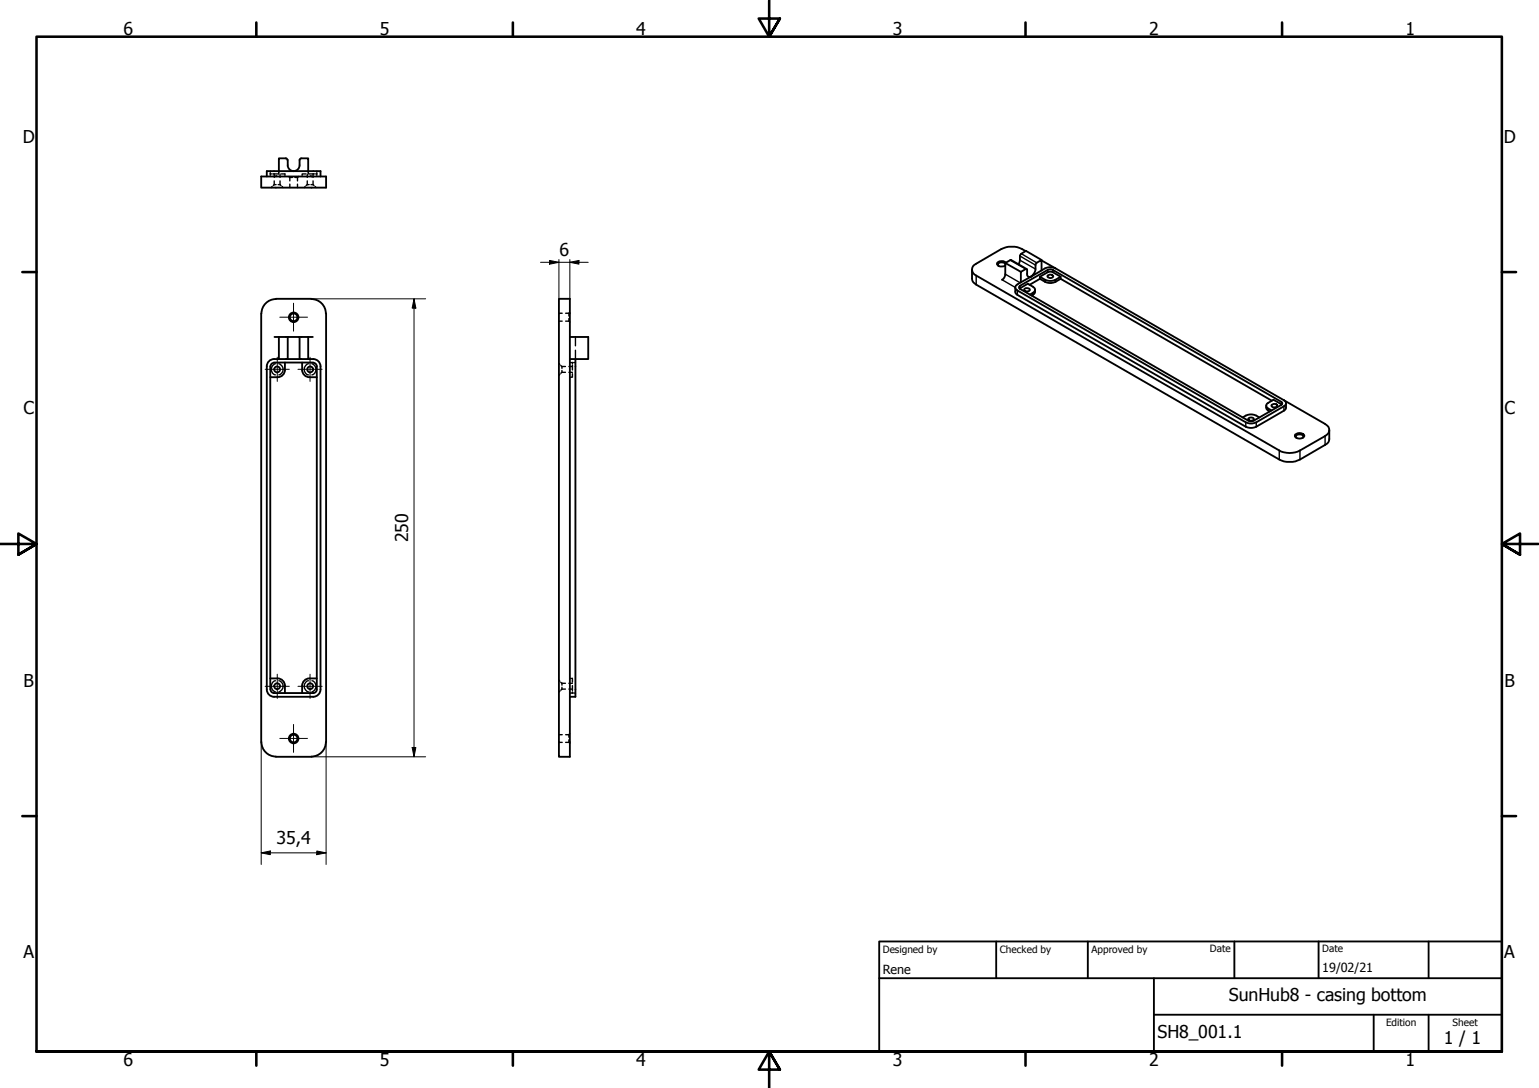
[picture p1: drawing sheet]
<svg xmlns="http://www.w3.org/2000/svg" width="420mm" height="297mm" viewBox="0 0 420 297" stroke-linecap="round" stroke-linejoin="round" font-family="sans-serif">
<!-- layer: Hidden (ISO) -->
<g fill="none" stroke="#000" stroke-width=".38">
<path d="M73.8 47.5h.4M73.8 46.7v.3M73.8 47.2v.5M73.8 48v.2M74.3 50.9l-.3 .3M74.5 47.5h1.3M74.9 50.4h.5M74.9 50.4l-.3 .3M74.9 47.5v.9M74.9 49.4v1M75.5 48l-.6 .2M75.9 50.4h.6"/>
<path d="M76.1 46.7l-.1 .8M76.5 50.4l.2 .3M76.5 47.5v.9M76.5 49.4v1M76.8 47.5h1v.2M77 50.9l.3 .3M77.8 48v.2M78.9 48.2v.1M79.1 48.4h.1M79.1 48.4h.7M79.1 48.4v1M79.1 50.3v.9"/>
<path d="M80.5 48.4h.7M81.2 48.4v1M81.2 50.3v.9M81.3 48.4h-.1M81.5 48.2l-.1 .1M82.5 48v.2M83.3 50.9l-.2 .3M83.5 47.5h-1v.2M83.9 50.4h.5M83.9 50.4l-.3 .3M83.9 47.5v.9M83.9 49.4v1"/>
<path d="M84.1 46.7l.2 .8M84.5 47.5h1.4M84.8 48l.6 .2M84.9 50.4h.6M85.5 50.4l.2 .3M85.5 47.5v.9M85.5 49.4v1M86 50.9l.3 .3M86.2 47.5h.3M86.5 46.7v.3M86.5 47.2v.5M86.5 48v.2"/>
<path d="M75.2 99.3a1.59 1.59 0 0 0-1.2 1.5 1.59 1.59 0 0 0 1.2 1.5M76.1 99.3a1.59 1.59 0 0 1 1.2 1.5 1.59 1.59 0 0 1-1.2 1.5M84.2 99.3a1.59 1.59 0 0 0-1.1 1.5 1.59 1.59 0 0 0 1.1 1.5M85.2 99.3a1.59 1.59 0 0 1 1.1 1.5 1.59 1.59 0 0 1-1.1 1.5M152.6 99.2l.2 .3M152.6 85.5h.9M152.6 87.7h.9M153.1 99.8l.3 .3M154.4 85.5h.9M154.4 87.7h.9M155.3 85.5v.8M155.3 87v.7"/>
<path d="M155.3 87.7h.1M155.4 85.5h-.1M155.5 87.8l.1 .1M155.6 85.3l-.1 .1M155.6 99h.2M156 99h.5M156.3 99v.4M156.3 99.7v1.3M156.8 99h.3M157.1 92v2.4M157.1 95.6v2.4M152.8 102.2l-.2 .3"/>
<path d="M153.4 100.1v.5M153.4 101.1v.5M153.4 101.6l-.3 .3M153.4 101.6h1M153.4 100.1h1M155.3 101.6h1M155.3 100.1h1M155.6 103h.2M156.3 102v1h-.3M75.2 185.9a1.59 1.59 0 0 0-1.2 1.5 1.59 1.59 0 0 0 1.2 1.5M76.1 185.9a1.59 1.59 0 0 1 1.2 1.5 1.59 1.59 0 0 1-1.2 1.5M84.2 185.9a1.59 1.59 0 0 0-1.1 1.5 1.59 1.59 0 0 0 1.1 1.5"/>
<path d="M85.2 185.9a1.59 1.59 0 0 1 1.1 1.5 1.59 1.59 0 0 1-1.1 1.5M152.6 185.7l.2 .3M152.8 188.7l-.2 .3M153.1 186.3l.3 .2M153.4 186.5v.6M153.4 187.6v.5M153.4 188.1l-.3 .4M153.4 188.1h1M153.4 186.5h1M155.3 188.1h1M155.3 186.5h1M155.6 185.2h.2"/>
<path d="M155.6 189.2h.2M156 185.2h.3v1M156 189.2h.5M156.3 187.2v1.3M156.3 188.9v.3M156.8 189.2h.3M152.6 200.6h.9M152.6 202.7h.9M154.4 200.6h.9M154.4 202.7h.9M155.3 200.6v.7M155.3 202v.7"/>
<path d="M155.3 202.7h.1M155.4 200.5l-.1 .1M155.5 202.8l.1 .1M155.6 200.3l-.1 .1"/>
</g>
<!-- layer: Visible (ISO) -->
<g fill="none" stroke="#000" stroke-width=".51">
<path d="M71.3 48.2h17.7v3h-17.7zM72.8 48.2v-1.5h14.7v1.5M78.5 43.7l-.5-.5h-1.9v3.5M78.5 45.1a1.62 1.62 0 0 0 1.7 1.6 1.62 1.62 0 0 0 1.6-1.6M78.5 43.7v1.4M82.3 43.2l-.5 .5v1.4M82.3 43.2h1.8v3.5M265.4 73.6v2.5a1.82 1.82 0 0 0 1.1 1.6l82.7 47.8a6.6 6.6 0 0 0 5.7 0l6.9-4a1.67 1.67 0 0 0 1.1-1.6v-2.5M274.4 72.1a1.25 1.25 0 0 0-1.9 0l.2 .5M274.4 71.8l4.3 2.4M274.4 72.4l-.1 .2M274.6 71.7a1.62 1.62 0 0 0-2.4 .4 1.62 1.62 0 0 0 2.2 .4"/>
<path d="M277.2 78.5v1.5l.5 .5 62.4 36a3.3 3.3 0 0 0 2.9 0l7.5-4.4 .5-.5 .1-1.5M278.3 78.2l7.7-4.5 .8-.2 .7 .2 62.3 36a.46 .46 0 0 1 .3 .4 .46 .46 0 0 1-.3 .4l-7.5 4.4-.7 .1-.8-.1-62.4-36zM278.3 78.8l2.3-1.3 1.4 .8 .6 .6-.2 .7-1.2 .8M278.7 77.1l-1 .5-.5 .7v.4l.5 .6 62.4 36a3.3 3.3 0 0 0 2.9 0l7.5-4.4 .6-.6v-.4l-.6-.6M279.7 78.9l.3-.2a.75 .75 0 0 1 1.1 .6l-.9 .3-.6-.4zM280 68.6a6.4 6.4 0 0 0-6.6-.6l-6.9 4a1.72 1.72 0 0 0-1.1 1.6 1.72 1.72 0 0 0 1.1 1.6l82.7 47.8a6.1 6.1 0 0 0 5.7 0l6.9-4a1.76 1.76 0 0 0 1.1-1.6 1.76 1.76 0 0 0-1.1-1.7l-11.3-6.4M280.3 73.5l-4.4-2.5-1.5 .8v3.1a1.82 1.82 0 0 1-.8 1.5M281.6 75.5a.7 .7 0 0 1-.9 .1 .7 .7 0 0 1-.3-.8v-1.2l-.2-.2-1.5 .8v2.9M281.6 75.5l-2.9 1.6M282.6 79.1a1.25 1.25 0 0 1-1 1.6M283 71.7l1.4-.7v2.8l-2.8 1.7 .6-.7a3.6 3.6 0 0 0 .6-2.7zM283.9 76.1v-.5l2.1-1.3 .8-.1 .7 .1 2.1 1.3v.5"/>
<path d="M283.9 76.1a4 4 0 0 0 5.7 0M283.9 75.6a4 4 0 0 0 5.7 0M283.9 76.1l-2.8 1.7M284.4 71l-4.3-2.5-1.3 .8-.4 .6a3.4 3.4 0 0 1-.3 2.3M284.4 71.1l3.8 2.2M286 75.2l.3-.1a.82 .82 0 0 1 1.2 .5 .83 .83 0 0 1-.8 .3 .83 .83 0 0 1-.7-.7zM288.2 73.3a3.5 3.5 0 0 0-3.8 .5M288.2 73.3l62.3 36M289.6 76.1l57.6 33.3M71.3 85.6v117M72.8 100v88.2M73.8 100v88.2"/>
<path d="M74.8 99h10.7M74.8 99a.98 .98 0 0 0-.9 1M74.9 92h3.6M75.3 81.6h9.7M75.3 81.6a4 4 0 0 0-3.9 4M76.1 92v6h2.4v-6M76.1 98a2.48 2.48 0 0 0-3.2 1.5l-.1 .5M77.8 99a3.6 3.6 0 0 1-.6 3.4l-.9 .5-.5 .1M78.5 92h3.3v6h2.3v-6M78.5 98h3.3M81.8 92h3.6M82.5 99a3.6 3.6 0 0 0 .6 3.4 3.6 3.6 0 0 0 3.4 .6"/>
<path d="M84.1 98a2.8 2.8 0 0 1 3.1 1l.3 1M85 81.6a4 4 0 0 1 4 4M85.5 99a.98 .98 0 0 1 1 1M86.5 100v88.2M87.5 100v88.2M89 85.6v117M152.6 81.6h3v125h-3zM155.6 92h5v6h-3.5M155.6 98h1.5M157.1 98v92.2h-1.5M73.8 103h2M339.3 114a3.5 3.5 0 0 1 4.5 0"/>
<path d="M340.9 114.2l.3-.2a.7 .7 0 0 1 1.1 .6l-.3 .2a.92 .92 0 0 1-1.3-.5zM345.7 110.7a1.25 1.25 0 0 0 .9 1.6M347.2 110.5l.2-.1a.82 .82 0 0 1 1.3 .5l-.1 .1a.79 .79 0 0 1-.9 .3 .79 .79 0 0 1-.5-.8zM349.9 110.4l-2.2-1.3-1.4 .9a.83 .83 0 0 0-.6 .8 .83 .83 0 0 0 .6 .8l.9 .5M353.6 118.7a1.67 1.67 0 0 1 2.5 .3 1.49 1.49 0 0 1-2.6 0zM353.9 119.6l-.1-.2a1.09 1.09 0 0 1 .7-.9 1.09 1.09 0 0 1 1.2 .4l.2 .2-.3 .5M72.8 188.2a2 2 0 0 0 2 2h10.7a2 2 0 0 0 2-2M73.8 185.2h2M73.9 188.2a.99 .99 0 0 0 .9 1h10.7a.98 .98 0 0 0 1-1M75.8 185.2a2 2 0 0 1 2 2v2M86.5 185.2a3.6 3.6 0 0 0-3.4 .6 3.6 3.6 0 0 0-.6 3.4M71.4 202.6a4 4 0 0 0 3.9 4"/>
<path d="M75.3 206.6h9.7M89 202.6a4 4 0 0 1-4 4"/>
<circle cx="80.2" cy="86.6" r="1.3"/>
<circle cx="80.2" cy="86.6" r="1.05"/>
<circle cx="75.7" cy="100.9" r=".79"/>
<circle cx="84.7" cy="100.9" r=".79"/>
<circle cx="75.7" cy="187.3" r=".79"/>
<circle cx="84.7" cy="187.3" r=".79"/>
<circle cx="80.2" cy="201.6" r="1.3"/>
<circle cx="80.2" cy="201.6" r="1.05"/>
</g>
<!-- layer: Visible Narrow (ISO) -->
<g fill="none" stroke="#000" stroke-width=".38">
<path d="M266.5 75.2v2.5M273.6 76.4l3.6 2.1M274.4 74.9l4.1 2.3M275.8 71l4.2 2.5M277.7 79.3v1.2M278.4 69.9l4.3 2.5M278.4 71l4.3 2.5M278.4 78v.7M278.8 69.3l4.2 2.4M282 79.9v.6M285.3 76.4v.5M286 73.7v.6"/>
<path d="M287.5 73.7v.6M288.2 76.4v.5M340.1 115.3v1.2M343 115.3v1.2M346.3 111.6v.5M349.8 109.7v.6M350.5 110.9v1.2M361.8 119v2.5M349.2 123v2.5M354.9 123v2.5"/>
</g>
<!-- layer: Border (ISO) -->
<g fill="none" stroke="#000" stroke-width=".7">
<path d="M70 6.1v3.9M140 6.1v3.9M210 0v10l-2.9-4.9h5.8l-2.9 4.9 2.9-4.9M280 6.1v3.9M350 6.1v3.9M6.1 74.3h3.9M410 74.3h3.9M0 148.5h10l-5-2.8v5.7l5-2.9-5 2.9M420 148.5h-10l5-2.8v5.7l-5-2.9 5 2.9M6.1 222.8h3.9M410 222.8h3.9M10 287.1v-277.1h400v277.1h-400h400"/>
<path d="M70 287.1v3.8M140 287.1v3.8M212.9 292l-2.9-4.9 2.9 4.9h-5.8l2.9-4.9v9.9M280 287.1v3.8M350 287.1v3.8"/>
</g>
<!-- layer: Title (ISO) -->
<path d="M240 257h170v30.1h-170zM272 257v10.1M297 257v10.1M337 257v10.1M360 257v10.1M390 257v10.1M240 267.1h170M315 277h95M315 267.1v20M375 277v10.1M390 277v10.1" fill="none" stroke="#000" stroke-width=".51"/>
<!-- layer: Center Mark (ISO) -->
<path d="M75.7 97.5v6.6M76.4 86.6h7.5M80.1 82.8v7.6M84.6 97.5v6.6M72.4 100.8h6.6M81.3 100.8h6.6M72.4 187.4h6.6M75.7 184.1v6.6M80.1 197.8v7.6M81.3 187.4h6.6M84.6 184.1v6.6M76.4 201.6h7.5" fill="none" stroke="#000" stroke-width=".27"/>
<!-- layer: Dimension (ISO) -->
<g fill="none" stroke="#000" stroke-width=".27">
<path d="M147.6 71.6h13M150.1 71.1l2.5 .5-2.5 .5zM152.6 70.9v10.7M155.6 71.6l2.5-.5v1zM155.6 70.9v10.7M85 81.6h31.2M113 81.6l.5 2.5h-1zM113 81.6v125M71.3 202.6v33.4M85 206.6h31.2M89 202.6v33.4M112.5 204.1h1l-.5 2.5z"/>
<path d="M71.3 232.8l2.5-.5v1zM71.3 232.8h17.7M86.5 232.3l2.5 .5-2.5 .5z"/>
</g>
<g fill="#000">
<path d="M150.1 71.1l2.5 .5-2.5 .5z" fill-rule="evenodd"/>
<path d="M155.6 71.6l2.5-.5v1z" fill-rule="evenodd"/>
<path d="M113 81.6l.5 2.5h-1z" fill-rule="evenodd"/>
<path d="M112.5 204.1h1l-.5 2.5z" fill-rule="evenodd"/>
<path d="M71.3 232.8l2.5-.5v1z" fill-rule="evenodd"/>
<path d="M86.5 232.3l2.5 .5-2.5 .5z" fill-rule="evenodd"/>
</g>
<g font-size="4.8">
<text x="33.7" y="9.6">6</text>
<text x="103.7" y="9.6">5</text>
<text x="173.7" y="9.6">4</text>
<text x="243.7" y="9.6">3</text>
<text x="313.7" y="9.6">2</text>
<text x="383.7" y="9.6">1</text>
<text x="6.2" y="38.9">D</text>
<text x="410.5" y="38.9">D</text>
<text x="152.8" y="70">6</text>
<text x="6.4" y="113.1">C</text>
<text x="410.7" y="113.1">C</text>
<text x="111.4" y="148.1" transform="rotate(-90 111.4 148.1)">250</text>
<text x="6.4" y="187.4">B</text>
<text x="410.7" y="187.4">B</text>
<text x="75.5" y="230.4">35,4</text>
<text x="6.4" y="261.7">A</text>
<text x="410.7" y="261.7">A</text>
<text x="335.5" y="273.4">SunHub8 - casing bottom</text>
<text x="316" y="283.4">SH8_001.1</text>
<text x="394.2" y="285">1 / 1</text>
<text x="33.7" y="290.9">6</text>
<text x="103.7" y="290.9">5</text>
<text x="173.7" y="290.9">4</text>
<text x="243.7" y="290.9">3</text>
<text x="313.7" y="290.9">2</text>
<text x="383.7" y="290.9">1</text>
</g>
<g font-size="3.4">
<text x="241" y="266">Rene</text>
<text x="361" y="265.5">19/02/21</text>
</g>
<g font-size="2.7">
<text x="241" y="260.1">Designed by</text>
<text x="273" y="260.1">Checked by</text>
<text x="298" y="260.1">Approved by</text>
<text x="330.3" y="260">Date</text>
<text x="361" y="260">Date</text>
<text x="378.4" y="280.1">Edition</text>
<text x="396.6" y="280.1">Sheet</text>
</g>
</svg>
